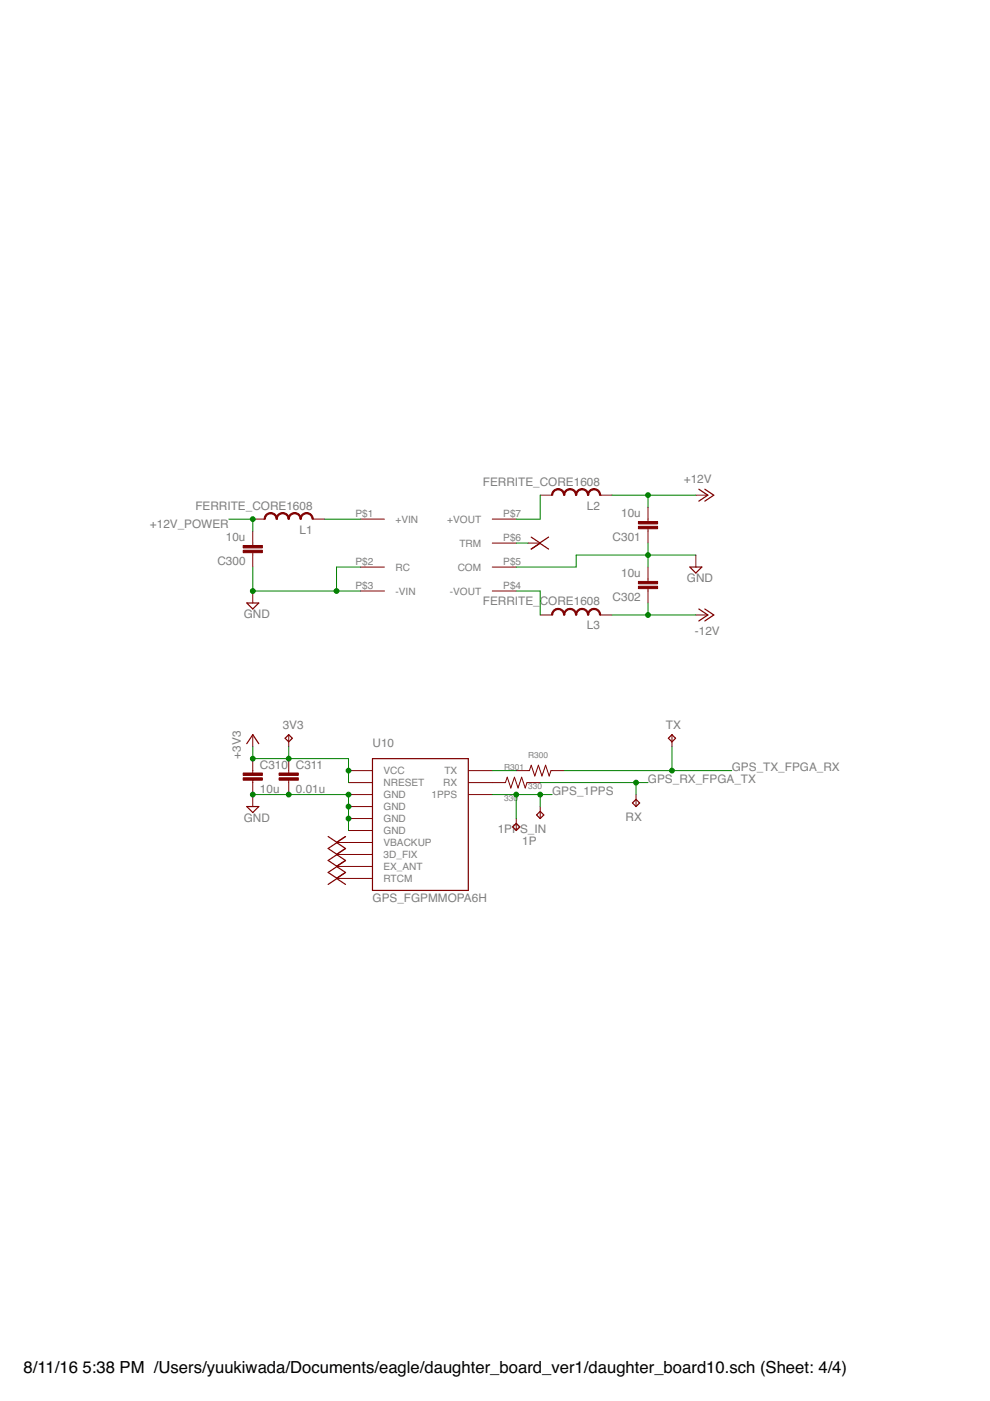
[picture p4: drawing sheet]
<svg xmlns="http://www.w3.org/2000/svg" width="210mm" height="297mm" viewBox="0 0 210 297" stroke-linecap="round" stroke-linejoin="round" font-family="sans-serif">
<g fill="none" stroke="#800000" stroke-width=".21">
<path d="M53.6 110.1h2.5M53.6 112.6v3.1M53.6 117.2v3M66.3 110.1h2.5M76.4 110.1h5.1M104.4 110.1h5.1M104.4 115.1h5.1M112 115.1h2.5M114.5 105h2.6M127.2 105h2.6M137.4 107.5v3.1M137.4 112.1v3"/>
<path d="M147.5 105h2.6M147.5 117.7v2.5M53.6 125.3v2.5M76.4 120.2h5.1M76.4 125.3h5.1M104.4 120.2h5.1M104.4 125.3h5.1M114.5 130.4h2.6M127.2 130.4h2.6M137.4 120.2v3.1M137.4 124.8v3M147.5 130.4h2.6"/>
<path d="M53.6 155.8v2.5M61.2 155.8v2.5M142.5 155.8v2.5M53.6 160.8v3.1M53.6 165.4v5.6M61.2 160.8v3.1M61.2 165.4v3.1M71.4 178.6h7.6M73.9 163.4h5.1M73.9 165.9h5.1M73.9 168.5h5.1M73.9 173.5h5.1"/>
<path d="M73.9 176.1h5.1M73.9 171h5.1M99.3 163.4h5.1M99.3 165.9h7.9l.3-1.1 .8 2.3 .8-2.3 .7 2.3 .8-2.3 .8 2.3 .3-1.2h2.8M99.3 168.5h5.1M109.5 163.4h2.7l.4-1.2 .8 2.3 .8-2.3 .7 2.3 .8-2.3 .7 2.3 .4-1.1h2.8M109.5 173.5v2.6M114.5 171v2.5M134.9 168.5v2.5M71.4 181.2h7.6M71.4 183.7h7.6M71.4 186.2h7.6"/>
</g>
<g fill="#800000" stroke="#800000" stroke-width=".21">
<path d="M56.4 109.1l1-.4v.2l-.7 .3-.3 .4-.1 .5h-.3l.1-.5z" fill-rule="evenodd"/>
<path d="M57.4 108.7a1.37 1.37 0 0 1 1.4 1.4h-.3l-.4-.9-.7-.3z" fill-rule="evenodd"/>
<path d="M58.9 109.1l1-.4v.2l-.7 .3-.3 .4-.1 .5h-.3l.1-.5z" fill-rule="evenodd"/>
<path d="M59.9 108.7a1.37 1.37 0 0 1 1.4 1.4h-.2l-.5-.9-.7-.3z" fill-rule="evenodd"/>
<path d="M61.5 109.1l1-.4v.2l-.7 .3-.4 .4-.1 .5h-.2l.1-.5z" fill-rule="evenodd"/>
<path d="M62.5 108.7a1.37 1.37 0 0 1 1.4 1.4h-.3l-.4-.9-.7-.3z" fill-rule="evenodd"/>
<path d="M64 109.1l1-.4v.2l-.7 .3-.3 .4-.1 .5h-.3l.1-.5z" fill-rule="evenodd"/>
<path d="M65 108.7a1.41 1.41 0 0 1 1.4 1.4h-.2l-.3-.7-.9-.5z" fill-rule="evenodd"/>
<path d="M117.3 104l1-.4v.2l-.7 .3-.3 .4-.1 .5h-.3l.1-.5z" fill-rule="evenodd"/>
<path d="M118.3 103.6a1.37 1.37 0 0 1 1.4 1.4h-.2l-.3-.7-.9-.5z" fill-rule="evenodd"/>
<path d="M119.9 104l1-.4v.2l-.7 .3-.4 .4-.1 .5h-.2v-.5z" fill-rule="evenodd"/>
<path d="M120.9 103.6a1.37 1.37 0 0 1 1.4 1.4h-.3l-.2-.7-.9-.5z" fill-rule="evenodd"/>
<path d="M122.4 104l1-.4v.2l-.7 .3-.3 .4-.1 .5h-.3l.1-.5z" fill-rule="evenodd"/>
<path d="M123.4 103.6a1.37 1.37 0 0 1 1.4 1.4h-.2l-.3-.7-.9-.5z" fill-rule="evenodd"/>
<path d="M125 104l1-.4v.2l-.8 .3-.3 .4-.1 .5h-.2v-.5z" fill-rule="evenodd"/>
<path d="M126 103.6a1.37 1.37 0 0 1 1.4 1.4h-.3l-.2-.7-.9-.5z" fill-rule="evenodd"/>
<path d="M117.3 129.4l.6-.3 .4-.1v.2l-.7 .3-.3 .4-.1 .5h-.3l.1-.5z" fill-rule="evenodd"/>
<path d="M118.3 129a1.37 1.37 0 0 1 1.4 1.4h-.2l-.4-.9-.8-.3z" fill-rule="evenodd"/>
<path d="M119.9 129.4l.5-.3 .5-.1v.2l-.7 .3-.4 .4-.1 .5h-.2v-.5z" fill-rule="evenodd"/>
<path d="M120.9 129a1.37 1.37 0 0 1 1.4 1.4h-.3l-.1-.5-.3-.4-.7-.3z" fill-rule="evenodd"/>
<path d="M122.4 129.4l.6-.3 .4-.1v.2l-.7 .3-.3 .4-.1 .5h-.3l.1-.5z" fill-rule="evenodd"/>
<path d="M123.4 129a1.37 1.37 0 0 1 1.4 1.4h-.2l-.2-.5-.3-.4-.7-.3z" fill-rule="evenodd"/>
<path d="M125 129.4l.5-.3 .5-.1v.2l-.8 .3-.3 .4-.1 .5h-.2v-.5z" fill-rule="evenodd"/>
<path d="M126 129a1.37 1.37 0 0 1 1.4 1.4h-.3l-.1-.5-.3-.4-.7-.3z" fill-rule="evenodd"/>
</g>
<g fill="#800000" stroke="#800000" stroke-width=".21">
<path d="M51.6 115.7h4v.5h-4z"/>
<path d="M51.6 116.7h4v.5h-4z"/>
<path d="M135.4 123.3h4v.5h-4z"/>
<path d="M135.4 124.3h4v.5h-4z"/>
<path d="M135.4 110.6h4v.5h-4z"/>
<path d="M135.4 111.6h4v.5h-4z"/>
<path d="M51.6 164.9h4v.5h-4z"/>
<path d="M51.6 163.9h4v.5h-4z"/>
<path d="M59.2 164.9h4v.5h-4z"/>
<path d="M59.2 163.9h4v.5h-4z"/>
</g>
<g fill="none" stroke="#800000" stroke-width=".25">
<path d="M112.6 113.9l1.9 1.2-1.9 1.3M116.3 113.9l-1.9 1.2 1.9 1.3M148.2 103.7l1.9 1.3-1.9 1.3M149.4 103.7l1.9 1.3-1.9 1.3M52.3 127.8h2.6l-1.3 1.3zM146.3 120.2h2.5l-1.3 1.3zM148.2 129.1l1.9 1.3-1.9 1.3M149.4 129.1l1.9 1.3-1.9 1.3M52.3 157.7l1.3-1.9 1.3 1.9M61.2 155.8l.8 .7-.8 .8-.7-.8zM141.7 156.5l.8-.7 .7 .7-.7 .8zM52.3 171h2.6l-1.3 1.3z"/>
<path d="M69.6 177.4l1.9 1.2-1.9 1.3 1.9 1.3-1.9 1.2 1.9 1.3-1.9 1.3 1.9 1.2-1.9 1.3M73.3 177.4l-1.9 1.2 1.9 1.3-1.9 1.3 1.9 1.2-1.9 1.3 1.9 1.3-1.9 1.2 1.9 1.3M79 160.8h20.3v28h-20.3zM108.7 175.3l.8-.7 .7 .7-.7 .8zM113.8 172.8l.7-.8 .8 .8-.8 .7zM134.1 170.2l.8-.7 .7 .7-.7 .8z"/>
</g>
<g fill="none" stroke="#008000" stroke-width=".21">
<path d="M48.5 110.1h5.1v2.5M68.8 110.1h7.6M109.5 115.1h2.5M114.5 105v5.1h-5M129.8 105h17.7M137.4 105v2.5M137.4 115.1v5.1M147.5 117.7h-25.3v2.5h-12.7M53.6 120.2v5.1h22.8M76.4 120.2h-5v5.1M109.5 125.3h5v5.1M129.8 130.4h17.7"/>
<path d="M137.4 127.8v2.6M53.6 158.3v2.5h20.3v5.1M61.2 158.3v2.5M142.5 158.3v5.1M53.6 168.5h20.3v7.6M104.4 168.5h12.7M104.4 163.4h5.1M109.5 168.5v5M114.5 168.5v2.5M114.5 165.9h22.9M119.6 163.4h35.6M134.9 165.9v2.6"/>
</g>
<g fill="#008000" stroke="#008000" stroke-width=".21">
<circle cx="53.6" cy="110.1" r=".51"/>
<circle cx="71.4" cy="125.3" r=".51"/>
<circle cx="53.6" cy="125.3" r=".51"/>
<circle cx="137.4" cy="117.7" r=".51"/>
<circle cx="73.9" cy="171" r=".51"/>
<circle cx="73.9" cy="173.5" r=".51"/>
<circle cx="73.9" cy="168.5" r=".51"/>
<circle cx="53.6" cy="168.5" r=".51"/>
<circle cx="61.2" cy="168.5" r=".51"/>
<circle cx="137.4" cy="105" r=".51"/>
<circle cx="137.4" cy="130.4" r=".51"/>
<circle cx="73.9" cy="163.4" r=".51"/>
<circle cx="53.6" cy="160.8" r=".51"/>
<circle cx="61.2" cy="160.8" r=".51"/>
<circle cx="109.5" cy="168.5" r=".51"/>
<circle cx="114.5" cy="168.5" r=".51"/>
<circle cx="134.9" cy="165.9" r=".51"/>
<circle cx="142.5" cy="163.4" r=".51"/>
</g>
<g font-size="3.5">
<text x="5" y="291">8/11/16</text>
<text x="17.5" y="291">5:38 PM /Users/yuukiwada/Documents/eagle/daughter_board_ver1/daughter_board10.sch (Sheet: 4/4)</text>
</g>
<g font-size="2.5" fill="#808080">
<text x="102.4" y="103">FERRITE_CORE1608</text>
<text x="145" y="102.5">+12V</text>
<text x="31.8" y="111.9">+12V_POWER</text>
<text x="41.4" y="108">FERRITE_CORE1608</text>
<text x="63.5" y="113.1">L1</text>
<text x="124.5" y="108">L2</text>
<text x="131.7" y="109.7">10u</text>
<text x="46.1" y="119.8">C300</text>
<text x="47.9" y="114.8">10u</text>
<text x="129.9" y="114.8">C301</text>
<text x="131.7" y="122.4">10u</text>
<text x="145.6" y="123.4">GND</text>
<text x="51.7" y="131">GND</text>
<text x="102.4" y="128.4">FERRITE_CORE1608</text>
<text x="129.9" y="127.5">C302</text>
<text x="124.5" y="133.4">L3</text>
<text x="147.3" y="134.7">-12V</text>
<text x="59.9" y="154.5">3V3</text>
<text x="141.2" y="154.5">TX</text>
<text x="51" y="160.9" transform="rotate(-90 51 160.9)">+3V3</text>
<text x="79" y="158.3">U10</text>
<text x="55.1" y="163">C310</text>
<text x="62.7" y="163">C311</text>
<text x="137.4" y="165.9">GPS_RX_FPGA_TX</text>
<text x="155.2" y="163.4">GPS_TX_FPGA_RX</text>
<text x="55.1" y="168.1">10u</text>
<text x="62.7" y="168.1">0.01u</text>
<text x="117.1" y="168.5">GPS_1PPS</text>
<text x="51.7" y="174.2">GND</text>
<text x="105.5" y="176.6">1PPS_IN</text>
<text x="110.7" y="179.1">1P</text>
<text x="132.6" y="174.1">RX</text>
<text x="79" y="191.3">GPS_FGPMMOPA6H</text>
</g>
<g font-size="2.1" fill="#808080">
<text x="75.4" y="109.7">P$1</text>
<text x="83.9" y="110.8">+VIN</text>
<text x="94.8" y="110.8">+VOUT</text>
<text x="106.7" y="109.7">P$7</text>
<text x="75.4" y="119.9">P$2</text>
<text x="97.4" y="115.9">TRM</text>
<text x="106.7" y="119.9">P$5</text>
<text x="106.7" y="114.8">P$6</text>
<text x="75.4" y="125">P$3</text>
<text x="83.9" y="121">RC</text>
<text x="97" y="121">COM</text>
<text x="106.7" y="125">P$4</text>
<text x="83.9" y="126.1">-VIN</text>
<text x="95.4" y="126.1">-VOUT</text>
<text x="81.3" y="164.2">VCC</text>
<text x="81.3" y="166.7">NRESET</text>
<text x="94" y="166.7">RX</text>
<text x="94.2" y="164.2">TX</text>
<text x="81.3" y="169.2">GND</text>
<text x="81.3" y="171.8">GND</text>
<text x="91.5" y="169.2">1PPS</text>
<text x="81.3" y="179.4">VBACKUP</text>
<text x="81.3" y="174.3">GND</text>
<text x="81.3" y="176.8">GND</text>
<text x="81.3" y="181.9">3D_FIX</text>
<text x="81.3" y="184.5">EX_ANT</text>
<text x="81.3" y="187">RTCM</text>
</g>
<g font-size="1.8" fill="#808080">
<text x="112" y="160.7">R300</text>
<text x="106.9" y="163.3">R301</text>
<text x="112" y="167.3">330</text>
<text x="106.9" y="169.9">330</text>
</g>
</svg>
